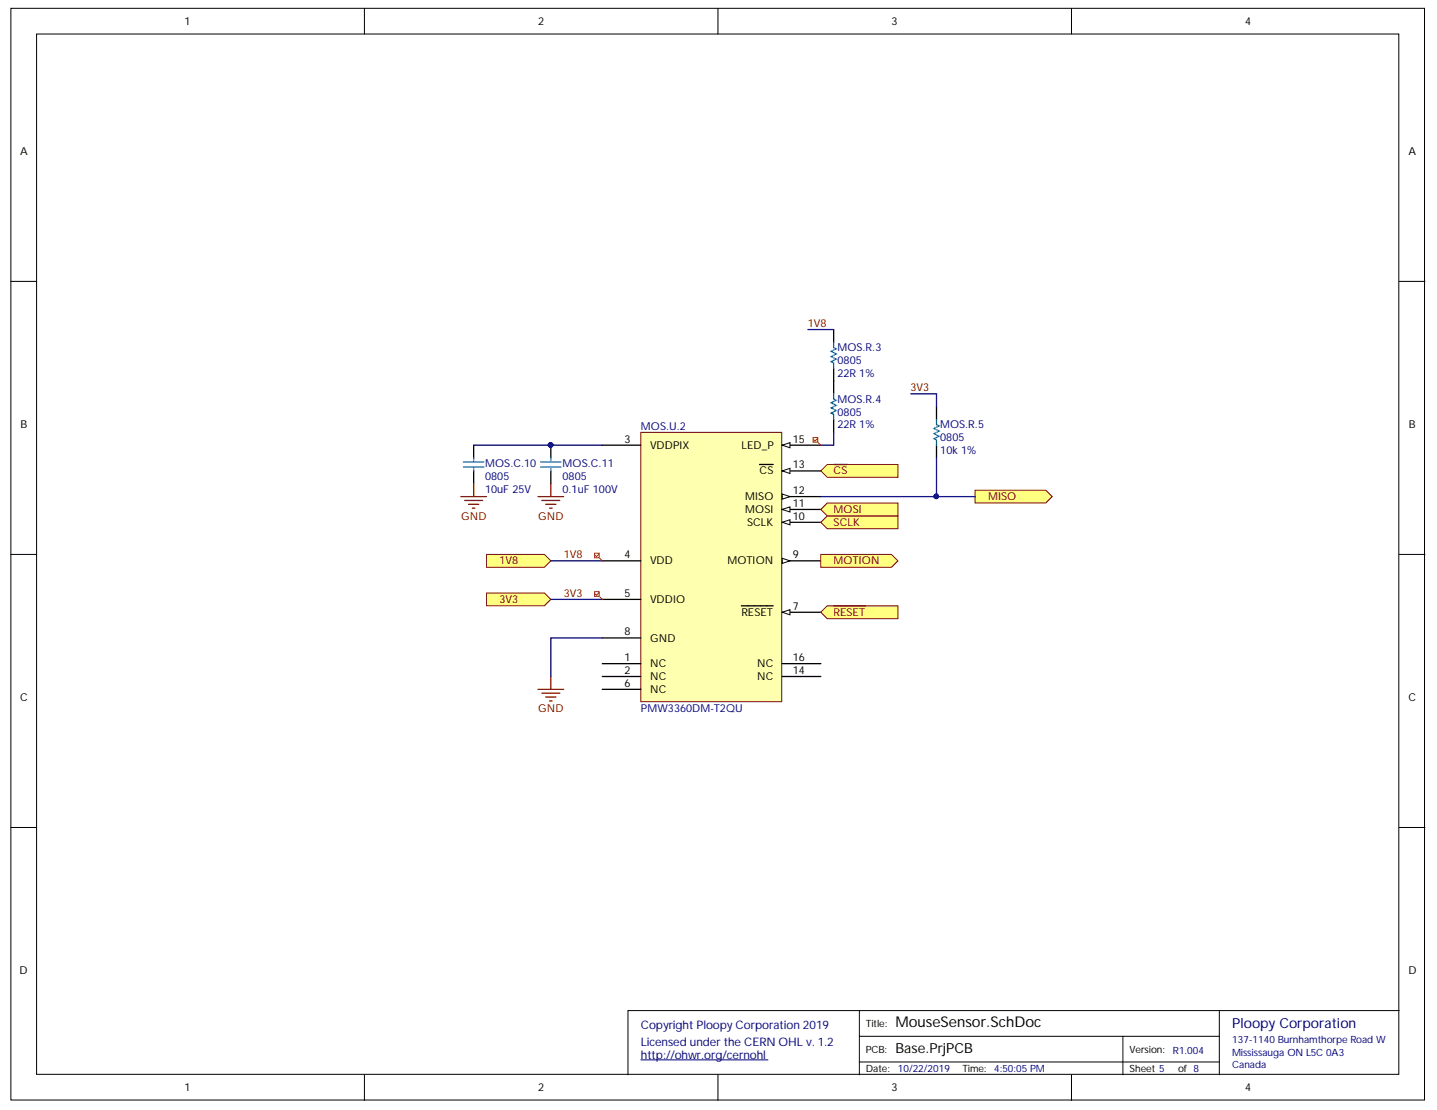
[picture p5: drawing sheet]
<svg xmlns="http://www.w3.org/2000/svg" width="279mm" height="216mm" viewBox="0 0 279 216" stroke-linecap="round" stroke-linejoin="round" font-family="sans-serif">
<g fill="#fff" stroke="#000" stroke-width=".19">
<path d="M2.1 1.6h274.9v212.4h-274.9z"/>
<path d="M7.1 6.6h264.9v202.4h-264.9z"/>
</g>
<g fill="none" stroke="#000" stroke-width=".19">
<path d="M70.9 1.6v5M139.6 1.6v5M208.3 1.6v5M2.1 54.7h5M272.1 54.7h5M2.1 107.8h5M272.1 107.8h5M2.1 160.9h5M272.1 160.9h5M167.1 196.6h-45v12.5M237.1 196.6v12.5M272.1 196.6h-105v12.5"/>
<path d="M70.9 209.1v5M139.6 209.1v5M167.1 201.6h70M167.1 206.6h70M208.3 209.1v5M218.3 201.6v7.5"/>
</g>
<path d="M124.6 206.2h24.7" fill="none" stroke="#000080" stroke-width=".19"/>
<path d="M124.6 84.1h27.4v52.4h-27.4z" fill="#ffffb0" stroke="#800000" stroke-width=".19"/>
<path d="M117.1 86.6h7.5M117.1 109.1h7.5M117.1 116.6h7.5M152.1 119.1h7.5M117.1 129.1h7.5M117.1 131.6h7.5M117.1 134.1h7.5" fill="none" stroke="#000" stroke-width=".25"/>
<path d="M152.1 119.1l1.5-.5v1z" fill="#fff"/>
<path d="M152.1 119.1l1.5-.5v1z" fill="none" stroke="#000" stroke-width=".19"/>
<path d="M144.1 117.8h6.2M152.1 109.1h7.5M117.1 124.1h7.5" fill="none" stroke="#000" stroke-width=".25"/>
<path d="M152.1 108.6l1.5 .5-1.5 .5z" fill="#fff"/>
<path d="M152.1 108.6l1.5 .5-1.5 .5z" fill="none" stroke="#000" stroke-width=".19"/>
<path d="M152.1 101.6h7.5" fill="none" stroke="#000" stroke-width=".25"/>
<path d="M152.1 101.6l1.5-.5v1z" fill="#fff"/>
<path d="M152.1 101.6l1.5-.5v1z" fill="none" stroke="#000" stroke-width=".19"/>
<path d="M152.1 99.1h7.5" fill="none" stroke="#000" stroke-width=".25"/>
<path d="M152.1 99.1l1.5-.5v1z" fill="#fff"/>
<path d="M152.1 99.1l1.5-.5v1z" fill="none" stroke="#000" stroke-width=".19"/>
<path d="M152.1 96.6h7.5" fill="none" stroke="#000" stroke-width=".25"/>
<path d="M152.1 96.1l1.5 .5-1.5 .5z" fill="#fff"/>
<path d="M152.1 96.1l1.5 .5-1.5 .5z" fill="none" stroke="#000" stroke-width=".19"/>
<path d="M152.1 91.6h7.5" fill="none" stroke="#000" stroke-width=".25"/>
<path d="M152.1 91.6l1.5-.5v1z" fill="#fff"/>
<path d="M152.1 91.6l1.5-.5v1z" fill="none" stroke="#000" stroke-width=".19"/>
<path d="M147.7 90.3h2.6M152.1 86.6h7.5M152.1 131.6h7.5" fill="none" stroke="#000" stroke-width=".25"/>
<path d="M152.1 86.6l1.5-.5v1z" fill="#fff"/>
<path d="M152.1 86.6l1.5-.5v1z" fill="none" stroke="#000" stroke-width=".19"/>
<path d="M92.1 86.6v2.5M92.1 91.6v2.5M107.1 86.6v2.5M107.1 91.6v2.5M152.1 129.1h7.5" fill="none" stroke="#000" stroke-width=".25"/>
<circle cx="107" cy="86.5" r=".45" fill="#000080" stroke="#000080" stroke-width=".19"/>
<path d="M90.1 90.8h4M90.1 89.8h4M92.1 89.1v.7M92.1 90.8v.8M105.1 90.8h4M105.1 89.8h4M107.1 89.1v.7M107.1 90.8v.8" fill="none" stroke="#009cca" stroke-width=".25"/>
<path d="M89.6 96.6h5M90.4 97.3h3.5M91.1 98.1h2M91.9 98.8h.5M92.1 94.1v2.5M104.6 96.6h5M105.3 97.3h3.5M106.1 98.1h2M106.8 98.8h.5M107.1 94.1v2.5" fill="none" stroke="#800000" stroke-width=".25"/>
<g fill="#ffff80" stroke="#800000" stroke-width=".19">
<path d="M94.6 115.3h11.2l1.3 1.3-1.3 1.2h-11.2z" fill-rule="evenodd"/>
<path d="M94.6 107.8h11.2l1.3 1.3-1.3 1.2h-11.2z" fill-rule="evenodd"/>
</g>
<path d="M162.1 64.1v2.5M162.1 71.6v5M162.1 81.6v2.5" fill="none" stroke="#000" stroke-width=".25"/>
<path d="M162.1 76.6v1l.5 .2-1 .5 1 .5-1 .5 1 .5-1 .5 .5 .3v1M162.1 66.6v1l.5 .2-1 .5 1 .5-1 .5 1 .5-1 .5 .5 .3v1" fill="none" stroke="#009cca" stroke-width=".25"/>
<g fill="#ffff80" stroke="#800000" stroke-width=".19">
<path d="M159.6 101.6l1.2-1.3h13.8v2.5h-13.8z" fill-rule="evenodd"/>
<path d="M159.6 99.1l1.2-1.3h13.8v2.5h-13.8z" fill-rule="evenodd"/>
<path d="M189.6 95.3h13.7l1.3 1.3-1.3 1.2h-13.7z" fill-rule="evenodd"/>
<path d="M159.6 91.6l1.2-1.3h13.8v2.5h-13.8z" fill-rule="evenodd"/>
</g>
<path d="M162.1 90.3h2.7" fill="none" stroke="#800000" stroke-width=".25"/>
<path d="M159.6 119.1l1.2-1.3h13.8v2.5h-13.8z" fill-rule="evenodd" fill="#ffff80" stroke="#800000" stroke-width=".19"/>
<path d="M162.1 117.8h6.2M104.6 134.1h5M105.3 134.8h3.5M106.1 135.6h2M106.8 136.3h.5M107.1 131.6v2.5" fill="none" stroke="#800000" stroke-width=".25"/>
<path d="M182.1 79.1v2.5M182.1 86.6v2.5" fill="none" stroke="#000" stroke-width=".25"/>
<path d="M182.1 81.6v1l.5 .2-1 .5 1 .5-1 .5 1 .5-1 .5 .5 .3v1" fill="none" stroke="#009cca" stroke-width=".25"/>
<path d="M157.1 64.1h5M177.1 76.6h5v2.5M92.1 86.6h25M159.6 96.6h30M162.1 84.1v2.5h-2.5M182.1 89.1v7.5M107.1 109.1h10M107.1 116.6h10M117.1 124.1h-10v7.5" fill="none" stroke="#000080" stroke-width=".25"/>
<g fill="#000080" stroke="#000080" stroke-width=".19">
<circle cx="107" cy="86.5" r=".45"/>
<circle cx="182" cy="96.5" r=".45"/>
</g>
<path d="M158.1 85.1h.9v.9h-.9zM159 85.3l-.5 .5-.3-.3M159.1 86.1l.5 .5M115.6 107.6h.9v.9h-.9zM115.6 115.1h.9v.9h-.9zM116.5 107.8l-.5 .5-.3-.3M116.5 115.3l-.5 .5-.3-.3M116.6 108.6l.5 .5M116.6 116.1l.5 .5" fill="none" stroke="#f00" stroke-width=".19"/>
<path d="M159.6 107.8h13.7l1.3 1.3-1.3 1.2h-13.7z" fill-rule="evenodd" fill="#ffff80" stroke="#800000" stroke-width=".19"/>
<text font-size="2.9" x="174.1" y="199.8">MouseSensor.SchDoc</text>
<text font-size="2.7" fill="#000080" x="239.6" y="200">Ploopy Corporation</text>
<text font-size="2.7" x="174.1" y="204.8">Base.PrjPCB</text>
<g font-size="2.3" fill="#000080">
<text x="124.6" y="200.2">Copyright Ploopy Corporation 2019</text>
<text x="124.6" y="203.4">Licensed under the CERN OHL v. 1.2</text>
<text x="124.6" y="205.9">http://ohwr.org/cernohl</text>
</g>
<g font-size="2.1">
<text x="35.9" y="4.8">1</text>
<text x="104.6" y="4.8">2</text>
<text x="173.3" y="4.8">3</text>
<text x="242.1" y="4.8">4</text>
<text x="3.9" y="30.1">A</text>
<text x="273.8" y="30.1">A</text>
<text x="4" y="83.2">B</text>
<text x="273.9" y="83.2">B</text>
<text x="121.4" y="86.1">3</text>
<text x="126.4" y="87.3">VDDPIX</text>
<text x="144.1" y="87.3">LED_P</text>
<text x="154.1" y="86.1">15</text>
<text x="147.7" y="92.3">CS</text>
<text x="154.1" y="91.1">13</text>
<text x="144.9" y="99.8">MOSI</text>
<text x="144.9" y="97.3">MISO</text>
<text x="154.1" y="101.1">10</text>
<text x="154.1" y="98.5">11</text>
<text x="154.1" y="96.1">12</text>
<text x="145.2" y="102.3">SCLK</text>
<text x="121.4" y="108.6">4</text>
<text x="126.4" y="109.8">VDD</text>
<text x="141.4" y="109.8">MOTION</text>
<text x="154.1" y="108.6">9</text>
<text x="121.4" y="116">5</text>
<text x="126.4" y="117.3">VDDIO</text>
<text x="144.1" y="119.8">RESET</text>
<text x="154.1" y="118.6">7</text>
<text x="121.4" y="123.6">8</text>
<text x="126.4" y="124.8">GND</text>
<text x="121.4" y="128.6">1</text>
<text x="121.4" y="131.1">2</text>
<text x="126.4" y="129.8">NC</text>
<text x="147.2" y="129.8">NC</text>
<text x="154.1" y="131.1">14</text>
<text x="154.1" y="128.6">16</text>
<text x="3.9" y="136.3">C</text>
<text x="121.4" y="133.5">6</text>
<text x="126.4" y="132.3">NC</text>
<text x="126.4" y="134.8">NC</text>
<text x="147.2" y="132.3">NC</text>
<text x="273.8" y="136.3">C</text>
<text x="3.8" y="189.4">D</text>
<text x="273.8" y="189.4">D</text>
<text x="35.9" y="212.3">1</text>
<text x="104.6" y="212.3">2</text>
<text x="173.3" y="212.3">3</text>
<text x="242.1" y="212.3">4</text>
</g>
<g font-size="2.1" fill="#800000">
<text x="157.1" y="63.6">1V8</text>
<text x="177.1" y="76">3V3</text>
<text x="162.1" y="92.3">CS</text>
<text x="89.7" y="101.1">GND</text>
<text x="104.6" y="101.1">GND</text>
<text x="162.1" y="99.8">MOSI</text>
<text x="192.1" y="97.3">MISO</text>
<text x="162.1" y="102.3">SCLK</text>
<text x="97.1" y="109.8">1V8</text>
<text x="109.6" y="108.6">1V8</text>
<text x="162.1" y="109.8">MOTION</text>
<text x="97.1" y="117.3">3V3</text>
<text x="109.6" y="116">3V3</text>
<text x="162.1" y="119.8">RESET</text>
<text x="104.6" y="138.5">GND</text>
</g>
<g font-size="2.1" fill="#000080">
<text x="162.8" y="68.3">MOS.R.3</text>
<text x="162.8" y="70.8">0805</text>
<text x="162.8" y="73.3">22R 1%</text>
<text x="124.6" y="83.6">MOS.U.2</text>
<text x="162.8" y="83.3">22R 1%</text>
<text x="162.8" y="78.3">MOS.R.4</text>
<text x="162.8" y="80.9">0805</text>
<text x="182.8" y="83.3">MOS.R.5</text>
<text x="182.8" y="88.3">10k 1%</text>
<text x="182.8" y="85.8">0805</text>
<text x="94.3" y="95.8">10uF 25V</text>
<text x="94.3" y="90.8">MOS.C.10</text>
<text x="94.3" y="93.3">0805</text>
<text x="109.4" y="95.8">0.1uF 100V</text>
<text x="109.4" y="90.8">MOS.C.11</text>
<text x="109.4" y="93.3">0805</text>
<text x="124.6" y="138.5">PMW3360DM-T2QU</text>
</g>
<g font-size="1.9">
<text x="168.3" y="199.9">Title:</text>
<text x="168.3" y="208.6">Date:</text>
<text x="168.3" y="204.8">PCB:</text>
<text x="187.1" y="208.6">Time:</text>
<text x="219.6" y="204.8">Version:</text>
<text x="219.6" y="208.6">Sheet 5</text>
<text x="229.1" y="208.6">of 8</text>
</g>
<g font-size="1.9" fill="#000080">
<text x="239.6" y="202.8">137-1140 Burnhamthorpe Road W</text>
<text x="174.6" y="208.6">10/22/2019</text>
<text x="193.3" y="208.6">4:50:05 PM</text>
<text x="228.1" y="205.1">R1.004</text>
<text x="239.6" y="205.3">Mississauga ON L5C 0A3</text>
<text x="239.6" y="207.8">Canada</text>
</g>
</svg>
